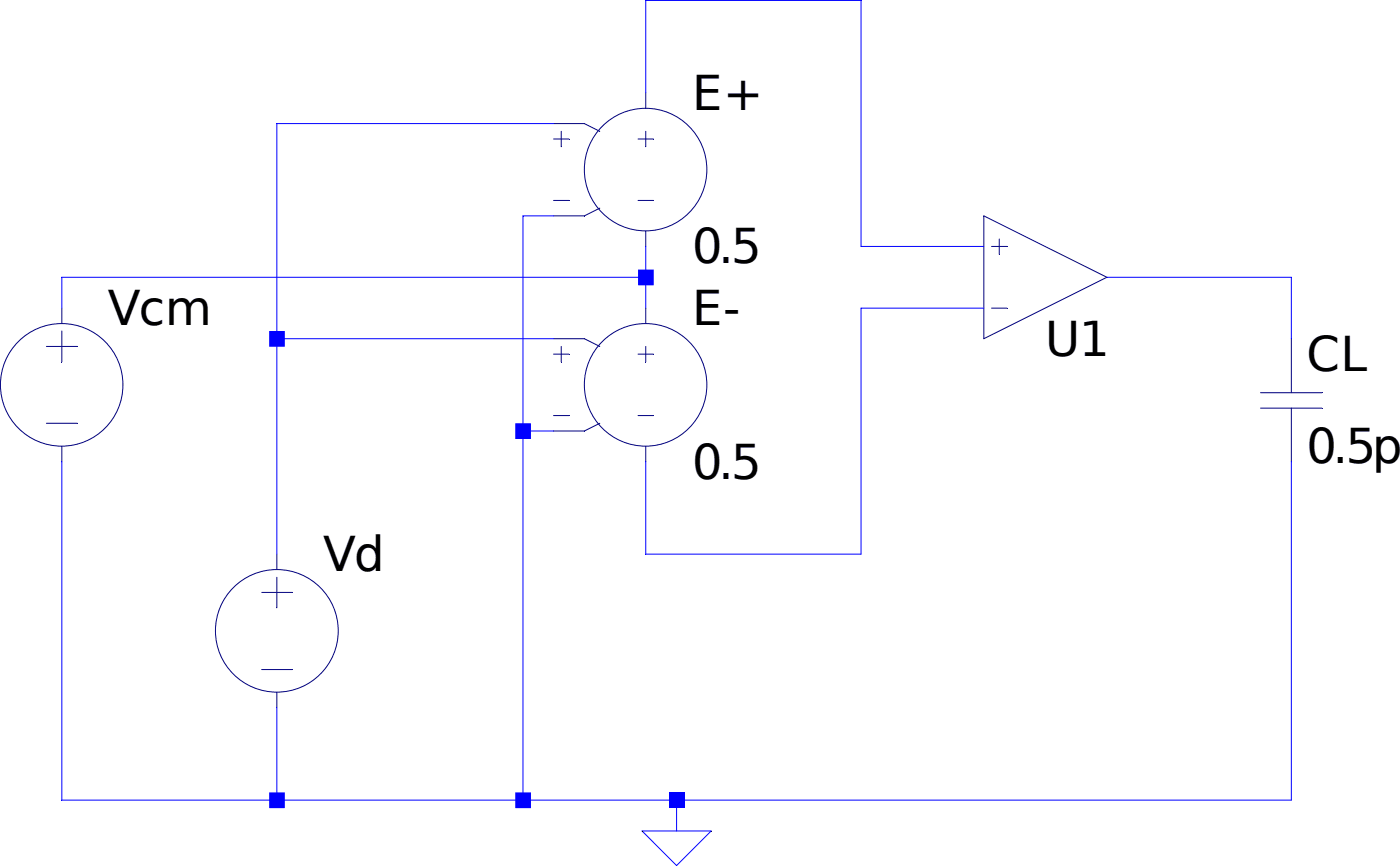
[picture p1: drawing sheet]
Version 4
SHEET 1 880 680
WIRE 192 48 80 48
WIRE 80 96 80 48
WIRE 32 112 -112 112
WIRE 32 160 16 160
WIRE 192 176 192 48
WIRE 256 176 192 176
WIRE 80 192 80 176
WIRE 80 192 -224 192
WIRE 416 192 320 192
WIRE -224 208 -224 192
WIRE 80 208 80 192
WIRE 256 208 192 208
WIRE -112 224 -112 112
WIRE 32 224 -112 224
WIRE 416 224 416 192
WIRE 16 272 16 160
WIRE 32 272 16 272
WIRE -112 336 -112 224
WIRE 80 336 80 288
WIRE 192 336 192 208
WIRE 192 336 80 336
WIRE -224 464 -224 288
WIRE -112 464 -112 416
WIRE -112 464 -224 464
WIRE 16 464 16 272
WIRE 16 464 -112 464
WIRE 96 464 16 464
WIRE 416 464 416 288
WIRE 416 464 96 464
WIRE 96 480 96 464
FLAG 96 480 0
SYMBOL voltage -224 192 R0
SYMATTR InstName Vcm
SYMATTR Value ""
SYMBOL voltage -112 320 R0
SYMATTR InstName Vd
SYMATTR Value ""
SYMBOL e 80 80 R0
SYMATTR InstName E+
SYMATTR Value 0.5
SYMBOL e 80 192 R0
SYMATTR InstName E-
SYMATTR Value 0.5
SYMBOL Opamps\\opamp 288 256 M180
SYMATTR InstName U1
SYMBOL cap 400 224 R0
SYMATTR InstName CL
SYMATTR Value 0.5p
